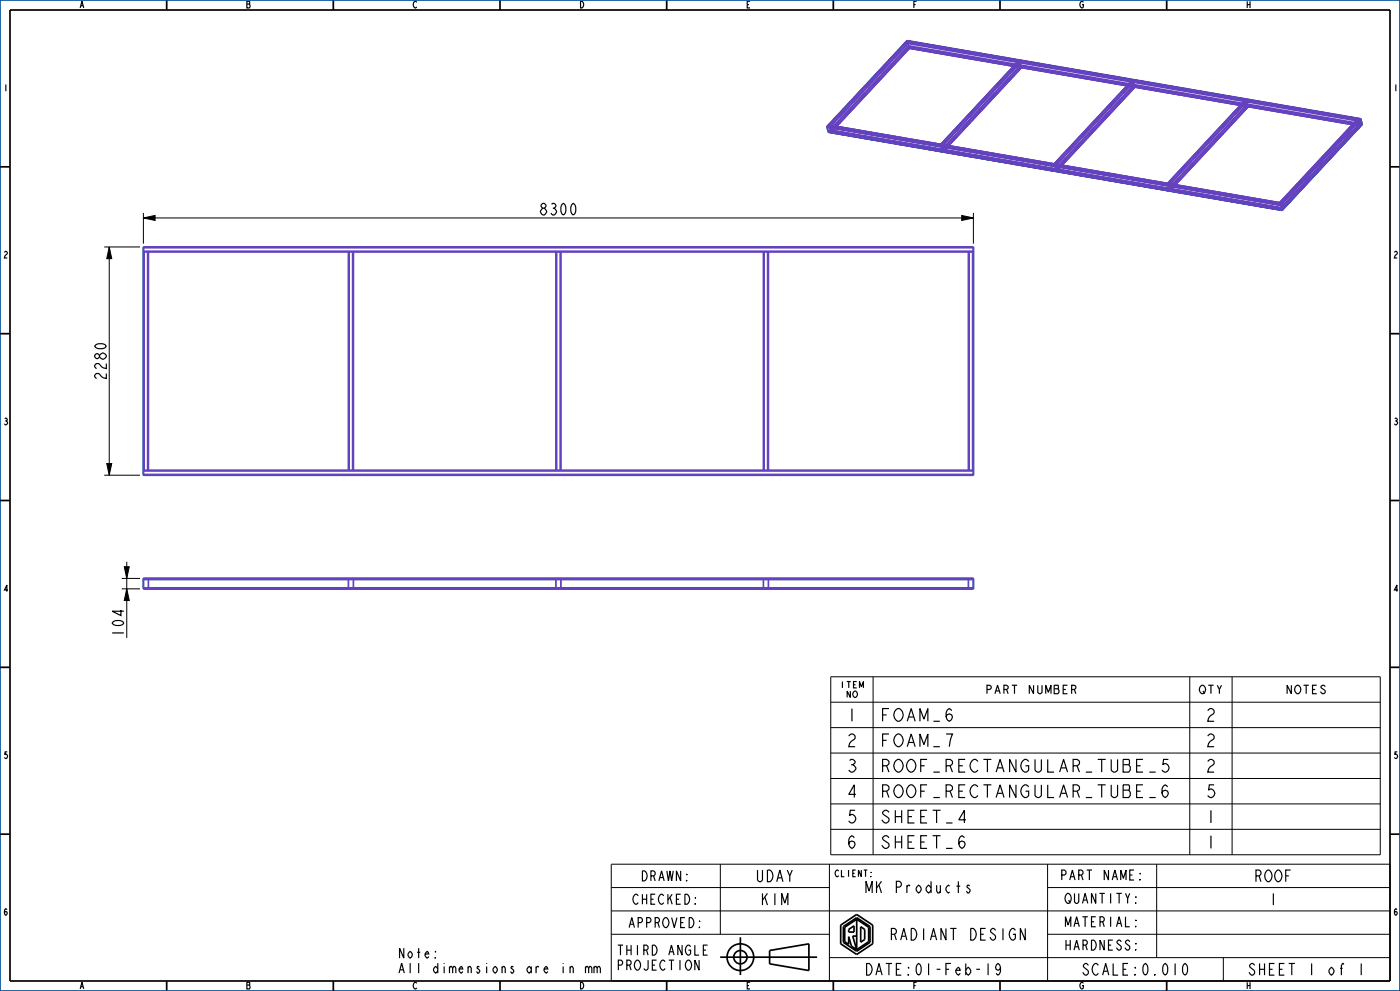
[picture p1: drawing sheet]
<svg xmlns="http://www.w3.org/2000/svg" width="420mm" height="297mm" viewBox="0 0 420 297" stroke-linecap="round" stroke-linejoin="round" font-family="sans-serif">
<g fill="none" stroke="#000" stroke-width=".35">
<path d="M344.8 231.4h1.9M344.8 239h1.9M350.3 235.8l-.7-.6-.5 .3a2.34 2.34 0 0 0 .5 3.5 1.36 1.36 0 0 0 .7-1.9l-.7-.3-.8 .3-.2 .7M350.5 227.6h-1.4l-.3 1.6a1.19 1.19 0 0 1 1.6 .1 1.19 1.19 0 0 1 0 1.6 1.19 1.19 0 0 1-1.6 .2l-.2-.3M289.3 251.1l-.7-.6-.5 .3a2.34 2.34 0 0 0 .5 3.5 1.36 1.36 0 0 0 .7-1.9l-.7-.4-.7 .4-.3 .6M289.8 245.7h-2.2l1.7-2.9v3.8M290.8 265.6l-.1-.3h-.4l-.2 .6a1.04 1.04 0 0 1 .7 1.4l-.1 .3h-.4l-.4-.6M307.6 278.3v3.5l-1.5-3.5v3.5M176.6 290.1l.3-.5h.3l.4 .5v1.5M178.2 290.1l.3-.5h.3l.3 .5v1.5M178.2 289.6v2M179.1 290.1l.4-.5h.3l.3 .5v1.5"/>
<path d="M209.7 287.8v3l-1.2-3v3M211 284.8h.8M212.3 283.3h-1.3v3h1.3"/>
</g>
<path d="M32.8 74l.7 3.5h-1.5zM43 65.3l3.5-.7v1.5zM288.5 64.6l3.5 .7-3.5 .8zM32 138.9h1.5l-.7 3.5zM37.3 169.9h1.5l-.8 3.5zM38 176.5l.8 3.5h-1.5z" fill="#000"/>
<g fill="none" stroke="#000" stroke-width=".3">
<path d="M31.3 74h10.7M32.8 74l.7 3.5h-1.5zM32.8 74v68.4M43 65.3l3.5-.7v1.5zM43 63.8v9.2M43 65.3h249M288.5 64.6l3.5 .7-3.5 .8zM292 63.8v9.2M32 138.9h1.5l-.7 3.5zM31.3 142.4h10.7M36.5 176.5h5.5M36.5 173.4h5.5"/>
<path d="M37.3 169.9h1.5l-.8 3.5zM38 176.5l.8 3.5h-1.5zM38 168.4v22.8M249.2 202.8h164.9v53.4h-164.9zM249.2 210.4h164.9M249.2 218.1h164.9M261.9 202.8v53.4M356.9 202.8v53.4M369.6 202.8v53.4M249.2 225.7h164.9M249.2 233.3h164.9M183.4 259h233.6v35h-233.6z"/>
<path d="M216.1 259v21M248.8 259v35M249.2 240.9h164.9M249.2 248.5h164.9M314.3 259v35M347 259v28M183.4 266h65.4M183.4 273h233.6M314.3 266h102.7M183.4 280h65.4M248.8 287h168.2M314.3 280h102.7"/>
<path d="M367 287v7"/>
</g>
<g fill="none" stroke="#00509b" stroke-width=".51">
<path d="M0 0h420v297h-420zM248.1 37.9v.1M248.1 37.9l136.1 23.5M248.1 38.1l.4 1.4M248.1 38.1l136.1 23.4M248.1 38v.1M248.5 39.5h.1M248.5 39.5l136.1 23.4M248.5 39.6h.1M248.5 39.6l136.1 23.4M248.6 39.5l-.1 .1M407.6 36.2l.1 .1"/>
<path d="M407.7 36.3l-23 24.6M407.7 36.3l.4 1.4M407.7 36.1v.2M408 37.1l.6 .1M408 37.2h.6M408.1 37.7v.1M408.1 37.7l-23 24.6M408.2 35.7h.1M408.1 35.8h.1M408.1 37.7h.1M408.1 37.6h.1M408.1 35.8l-.4 .4 .4 1.4"/>
<path d="M408.1 35.7h.1M408.2 35.7l.4 1.6M408.2 35.8l.4 1.4M408.2 35.6l-136.1-23.4-24 25.7M408.2 35.6l-24 25.8M408.2 35.6h.1M408.2 37.7l-.1 .1M408.5 37.2v.1M408.6 37.2h.1M408.6 37.2l-24 25.8M408.6 37.2v.1M408.6 37.3l-24 25.7"/>
<path d="M43 74h249v68.4h-249zM384.1 61.4h.1M384.2 61.5l.4 1.4M384.2 61.3v.2M384.5 62.3l.5 .1M384.5 62.4h.5M384.6 62.9h.1M384.7 60.9h.1M384.6 61h.1M384.6 62.8v.1M384.6 62.8h.1M384.6 61l-.4 .4 .4 1.4"/>
<path d="M384.7 62.8h.1M384.7 60.8v.1M384.7 61l.3 1.4M384.7 62.9h-.1M384.7 60.9l.4 1.4M385 62.4l-.3 .4M385 62.4h.1M385.1 62.3v.2M43 173.4h249h-249v2.9M43 176.2h249M43 173.6h249M292 173.6v2.9h-249l249-.1"/>
</g>
<g fill="none" stroke="#000" stroke-width=".51">
<path d="M3 3h414v291h-414zM50 0v3M100 0v3M150 0v3M200 0v3M250 0v3M300 0v3M350 0v3M0 50h3M417 50h3M0 100h3M417 100h3"/>
<path d="M0 150h3M417 150h3M0 200h3M417 200h3M0 250h3M417 250h3M252.2 277.3l4.8-3.2 4.8 3.2v5.6l-4.8 3.2-4.8-3.2zM253 277.7l4-2.7 4 2.7v4.7l-4 2.7-4-2.7zM254.6 278.5l1.6-1v1.8h-1.6zM257 275.5l-3.6 2.4v4.3l1.2 .8v-2.3l.8 2.9 1.6 1M257 275.5l3.6 2.4v4.3l-3.6 2.4M257 275.5v9.1"/>
<path d="M258.2 277.7l1.2 .8v3.1l-1.2 .8zM50 294v3M100 294v3M150 294v3M200 294v3M216.1 286.9h29M222.1 280.9v11.3M230.9 284.9l11.8-2v8l-11.8-2zM250 294v3M257 280.5h-1.2l1.2 4.1M300 294v3M350 294v3"/>
<circle cx="222.1" cy="286.9" r="4"/>
<circle cx="222.1" cy="286.9" r="2"/>
</g>
<!-- layer: 00_PROFIL_DRW_HIDE -->
<g fill="none" stroke="#6441be" stroke-width=".51">
<path d="M271.6 12.9l-23 24.6M271.6 12.9l.4 1.4M271.6 12.9l136.1 23.4M271.6 12.8v.1M271.6 12.8l-22.9 24.6M272 14.3l.5-.4 136.1 23.4M272 14.3l-23 24.6M272 14.3l136.1 23.4M272 12.3l.5 1.4M272 12.3l-.3 .4 136 23.4M272 12.3l136.2 23.4M272.2 14.4l136 23.3"/>
<path d="M272.2 14.4l-23 24.7M272.2 14.4l.5 .1M272.4 13l-23.1 24.5M272.5 13.7v.1M272.5 13.7l136.1 23.4-.4-1.4M272.8 14.5l-23 24.6M272.8 14.4l-23 24.7-.3-1.4M272.8 14.4l-.1 .1M272.8 14.4l-.4-1.4-22.9 24.7M305.3 18.6l.3 1.5-23 24.6M305.3 18.6l-23.1 24.7M305.3 18.6l.6 .1"/>
<path d="M305.9 18.7h.1M305.9 18.7l-23 24.6M248.1 38.1l136.1 23.4 .5 1.4M248.1 38.1l.4 1.4M248.1 38v.1M248.5 39.5l.5-.4 136.1 23.4M248.5 39.5l136.2 23.4M248.5 37.5h.1M248.5 37.5l-.3 .4 136 23.4M248.5 37.5l136.2 23.4M248.5 39.5l136.1 23.4M248.6 37.5l136.1 23.4"/>
<path d="M248.6 37.5l.4 1.4M248.7 37.4l-.1 .1M249 38.9l.1 .1M249 38.9v.1M249 38.9l136.1 23.4M249.4 37.6l.1 .1M305.7 20.1l.1 .1M305.8 20.2l-23 24.6M306.4 20.2l-23 24.7-.3-1.4M306.4 20.2h-.6M306.4 20.2l-.4-1.4-22.9 24.7M339.7 26l.1 .1"/>
<path d="M339.8 26.1l-23 24.6 .6 .1M339.9 24.5l.1 .1M339.9 24.5l-.6-.1-23 24.8 .3 1.3M339.9 24.5l-23 24.7M340.4 26.1l-22.9 24.7M340.5 26.1h-.7M340.5 26.1l-.4-1.4-23 24.6M340.5 26.1l-23.1 24.7M373.3 30.3l-23 24.6M373.3 30.3l.3 1.5-22.9 24.6M373.4 30.3l.5 .1M373.4 30.3l-23.1 24.7 .4 1.4"/>
<path d="M373.7 31.8l-22.9 24.7 .6 .1M373.9 30.4h.1M373.9 30.4l-22.9 24.6h-.7M374.5 32l-23 24.6M374.5 31.9l-.1 .1M374.5 31.9l-.4-1.4-23 24.7M374.5 31.9l-23.1 24.7M407.3 37.6l-22.9 24.7M407.7 36.2l-23.1 24.6h-.7M407.7 36.3l-23 24.6M407.7 36.3l.4 1.4M407.7 36.1v.1"/>
<path d="M408.1 37.8l-23 24.6M408.1 37.7h.1M408.1 37.7l-23 24.6M408.1 37.7l-.1 .1M408.2 35.7l-.5 .4M408.6 37.3l-.4 .4M408.6 37.2v.1M282.2 43.3l.4 1.4M282.3 43.2l-.1 .1M282.6 44.7l.1 .1M283 43.3l.1 .2M316.3 49.1l23-24.7 .3 1.5-23 24.6"/>
<path d="M316.4 49.1l-.1 .1M316.6 50.5l.1 .2M317 49.2l.1 .1M317.1 49.3l.3 1.5M350.7 56.4v.1M351 55.1l.1 .1M351.1 55.2l.3 1.4M43 74h249v68.4h-249zM43 75.5h249M43 75.3h249M43 74.2h249M43.2 75.5v65.4"/>
<path d="M44.3 75.5v65.4M44.5 75.5v65.4M104.5 75.5v65.4M104.7 75.5v65.4M105.8 75.5v65.4M106 75.5v65.4M166.8 75.5v65.4M167 75.5v65.4M168 75.5v65.4M168.3 75.5v65.4M229 75.5v65.4M229.2 75.5v65.4"/>
<path d="M230.3 75.5v65.4M230.5 75.5v65.4M290.5 75.5v65.4M290.7 75.5v65.4M291.8 75.5v65.4M383.9 60.8l23.1-24.7 .3 1.5-23 24.6M383.9 60.8l.4 1.4M384.2 61.3v.1M384.3 62.2l.1 .1M384.6 60.8l.1 .1M384.7 60.9l-.5 .4M384.7 60.9l.4 1.4"/>
<path d="M385.1 62.5l-.4 .4M385.1 62.4v.1M43 142.2h249M43 141.1h249M43 140.9h249M43 173.4h249v3h-249zM43.2 176.4l-.2-.2h249l-.2 .2M43.2 173.4l-.2 .2h249l-.2-.2M44.3 173.4l.2 .2v2.6l-.2 .2M104.7 173.4l-.2 .2v2.6l.2 .2M105.8 173.4l.2 .2v2.6l-.2 .2M167 173.4l-.2 .2v2.6l.2 .2"/>
<path d="M168 173.4l.3 .2v2.6l-.3 .2M229.2 173.4l-.2 .2v2.6l.2 .2M230.3 173.4l.2 .2v2.6l-.2 .2M290.7 173.4l-.2 .2v2.6l.2 .2"/>
</g>
<g font-size="5">
<text x="253.8" y="216.2">1</text>
<text x="263.8" y="216.2">FOAM_6</text>
<text x="361.5" y="216.2">2</text>
<text x="253.8" y="223.8">2</text>
<text x="263.8" y="223.8">FOAM_7</text>
<text x="361.5" y="223.8">2</text>
<text x="253.8" y="231.4">3</text>
<text x="263.8" y="231.4">ROOF_RECTANGULAR_TUBE_5</text>
<text x="361.5" y="231.4">2</text>
<text x="253.8" y="239">4</text>
<text x="263.8" y="239">ROOF_RECTANGULAR_TUBE_6</text>
<text x="361.5" y="239">5</text>
<text x="253.8" y="246.6">5</text>
<text x="263.8" y="246.6">SHEET_4</text>
<text x="361.5" y="246.6">1</text>
<text x="253.8" y="254.3">6</text>
<text x="263.8" y="254.3">SHEET_6</text>
<text x="361.5" y="254.3">1</text>
</g>
<g font-size="4.6">
<text x="161.6" y="64.4">8300</text>
<text x="31.9" y="114.2" transform="rotate(-90 31.9 114.2)">2280</text>
<text x="37.2" y="191.2" transform="rotate(-90 37.2 191.2)">104</text>
<text x="227" y="264.3">UDAY</text>
<text x="258.5" y="267.6">MK Products</text>
<text x="376.5" y="264.3">ROOF</text>
<text x="228.4" y="271.3">KIM</text>
<text x="380.6" y="271.3">1</text>
<text x="267.9" y="281.8">RADIANT DESIGN</text>
<text x="259.9" y="292.3">DATE: 01-Feb-19</text>
<text x="325" y="292.3">SCALE: 0.010</text>
<text x="374.9" y="292.3">SHEET</text>
<text x="392.1" y="292.3">1</text>
<text x="398.2" y="292.3">of</text>
<text x="407" y="292.3">1</text>
</g>
<g font-size="3.9">
<text x="318.9" y="263.8">PART NAME:</text>
<text x="192.7" y="264">DRAWN:</text>
<text x="190.4" y="271">CHECKED:</text>
<text x="320.1" y="270.8">QUANTITY:</text>
<text x="189.2" y="278">APPROVED:</text>
<text x="320.1" y="277.8">MATERIAL:</text>
<text x="119.2" y="287.1">Note:</text>
<text x="184.9" y="286.3">THIRD ANGLE</text>
<text x="320.1" y="284.8">HARDNESS:</text>
<text x="119.2" y="291.6">All dimensions are in mm</text>
<text x="184.9" y="290.8">PROJECTION</text>
</g>
<g font-size="3.3">
<text x="296.6" y="207.9">PART</text>
<text x="308.3" y="207.9">NUMBER</text>
<text x="359.8" y="207.9">QTY</text>
<text x="386" y="207.9">NOTES</text>
</g>
<g font-size="2.6">
<text x="23.7" y="2.4">A</text>
<text x="73.7" y="2.4">B</text>
<text x="123.7" y="2.4">C</text>
<text x="173.7" y="2.4">D</text>
<text x="223.7" y="2.4">E</text>
<text x="273.7" y="2.4">F</text>
<text x="323.7" y="2.4">G</text>
<text x="373.7" y="2.4">H</text>
<text x=".9" y="27.3">1</text>
<text x="417.9" y="27.3">1</text>
<text x=".9" y="77.3">2</text>
<text x="417.9" y="77.3">2</text>
<text x=".9" y="127.3">3</text>
<text x="417.9" y="127.3">3</text>
<text x=".9" y="177.3">4</text>
<text x="417.9" y="177.3">4</text>
<text x=".9" y="227.3">5</text>
<text x="417.9" y="227.3">5</text>
<text x="250.3" y="262.8">CLIENT:</text>
<text x=".9" y="274.3">6</text>
<text x="417.9" y="274.3">6</text>
<text x="23.7" y="296.4">A</text>
<text x="73.7" y="296.4">B</text>
<text x="123.7" y="296.4">C</text>
<text x="173.7" y="296.4">D</text>
<text x="223.7" y="296.4">E</text>
<text x="273.7" y="296.4">F</text>
<text x="323.7" y="296.4">G</text>
<text x="373.7" y="296.4">H</text>
</g>
<g font-size="2.5">
<text x="252.1" y="206.2">ITEM</text>
<text x="253.8" y="209">NO</text>
</g>
</svg>
